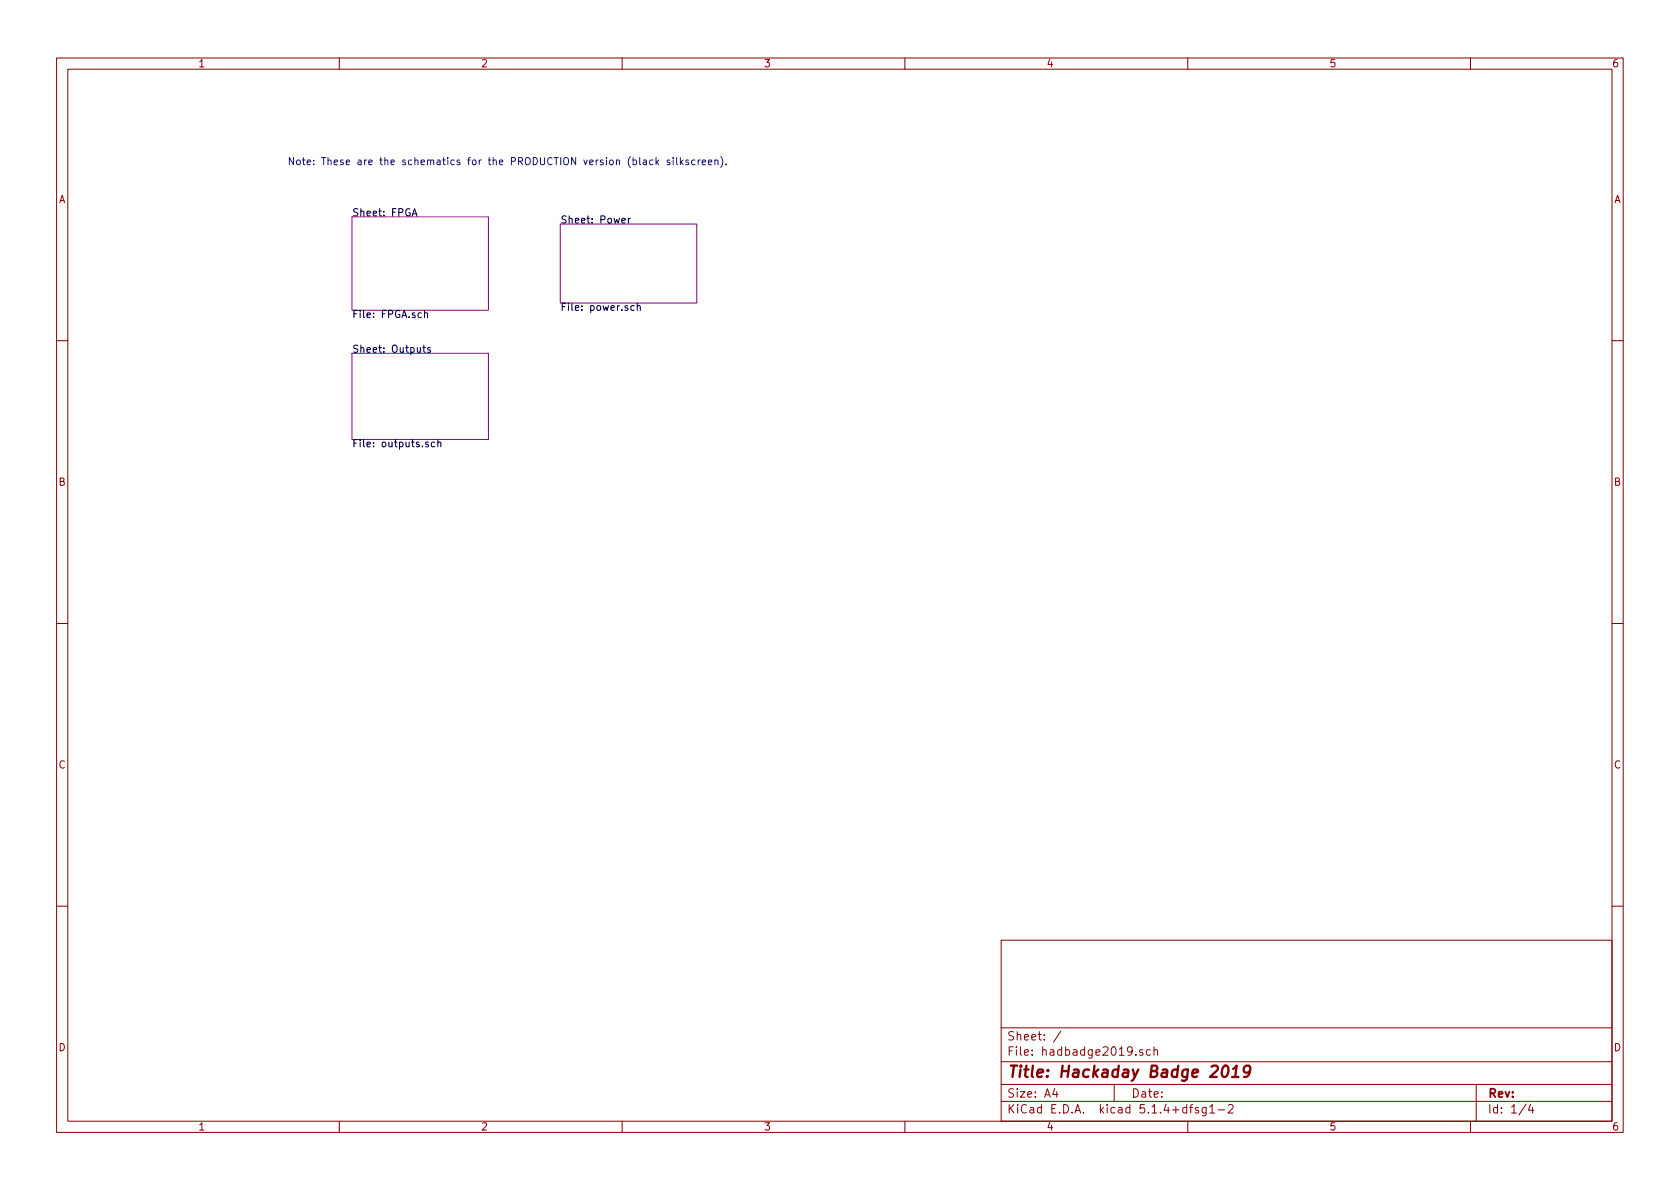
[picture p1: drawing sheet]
<svg xmlns="http://www.w3.org/2000/svg" width="297mm" height="210mm" viewBox="0 0 297 210" stroke-linecap="round" stroke-linejoin="round" font-family="sans-serif">
<g fill="none" stroke="#840000" stroke-width=".18">
<path d="M10 10.3h277v189.9h-277zM12 12.2h273v186.1h-273zM60 10.3v1.9M110 10.3v1.9M160 10.3v1.9M210 10.3v1.9M260 10.3v1.9M10 60.2h2M285 60.2h2M10 110.3h2M285 110.3h2M10 160.2h2"/>
<path d="M177 166.3h108v32h-108zM285 160.2h2M60 198.3v1.9M110 198.3v1.9M160 198.3v1.9M177 194.8h108M177 191.8h108M177 187.8h108M177 181.8h108M186.5 192.5l-.4 1h1M186.8 193v1M187.6 182.3l-1.3 2"/>
<path d="M197 191.8v3M200.8 186.5v.1M202.1 185.7l-.4-.1-.2 .2v.2l.6 .2v.3h-.6M203.4 185.7l-.4-.1-.3 .3 .1 .6h.6M204 185.7l.3-.1 .3 .1 .1 .9M204 185.1v1.5M210 198.3v1.9M210.3 195.8h.6M210.9 195.3l-.4 .2v1.3M211.9 195.9l-.4-.1-.2 .2 .1 .3 .5 .1v.3h-.6M213.3 195.8v1.2l-.3 .3h-.4M213.3 195.9l-.5-.1-.3 .3 .1 .6 .2 .1 .5-.1"/>
<path d="M213.9 195.8l.4-.5v1.5M213.9 196.8h.9M215.4 196.3h1.1M217.2 195.5l.2-.2h.4l.2 .5-.9 1h.9M260 198.3v1.9M261 191.8v6.5M269.8 195.2l-1.2 2M270.6 195.2l-.3 1.1h.9M271 195.8v1"/>
</g>
<path d="M216.3 188.6a.45 .45 0 0 1 .5-.2 .45 .45 0 0 1 .4 .4 1.15 1.15 0 0 1-.8 1.6l-.2-.1a1.5 1.5 0 0 1 .1-1.7zM217.8 190.4h1.2M218 189l.6-.6-.2 2M221 189.3a.65 .65 0 0 1-1 .2l-.1-.7a.66 .66 0 0 1 1-.3l.1 .1a1.46 1.46 0 0 1-.7 1.8h-.4" fill="none" stroke="#840000" stroke-width=".41"/>
<path d="M62.2 38.3h24.2v16.6h-24.2zM99.1 39.6h24.1v14h-24.1zM62.2 62.5h24.2v15.2h-24.2z" fill="none" stroke="#840084" stroke-width=".18"/>
<g fill="none" stroke="#000" stroke-width=".18">
<path d="M72.9 38.2l.4-1.3 .4 1.3M73 37.8h.6M110 39l.6-.1-.1-.2-.4-.1-.1 .2v.6h.5M111.1 38.6v.8M111.5 38.6l-.4 .2M75.1 55.4l.1-.1 .3 .1 .1 .8M75.1 54.9v1.3M112.1 54.1l-.3-.1-.3 .3 .1 .5h.5M112.7 54.2l.2-.2 .3 .1v.8M112.7 53.6v1.3M74.8 61.5h.4M74.9 61v1.1l.3 .2"/>
<path d="M75.7 78.2h-.3l-.2 .2 .1 .1 .4 .2v.3h-.5M76.1 61.5h-.3l-.2 .1 .1 .2 .4 .1v.3h-.5M76.9 78.2h-.4l-.2 .2 .1 .6h.5M77.4 78.3l.2-.1h.3l.1 .8M77.4 77.7v1.3"/>
</g>
<g fill="none" stroke="#0000c2" stroke-width=".18">
<path d="M115.4 28.3h-.3l-.2 .2 .1 .6h.4M116 27.9v1.2M116.1 28.6l.4 .5M116.5 28.3l-.5 .5M118.4 28.3h-.3l-.2 .2 .1 .1 .4 .2v.3h-.5M119 27.9v.1M119 28.3v.8M119.6 27.9v1.1l.2 .1M120.3 27.9v1.2M120.4 28.6l.4 .5M120.8 28.3l-.5 .5M121.7 28.3h-.3l-.1 .2v.1l.4 .2v.3h-.4"/>
<path d="M122.9 28.3h-.4l-.2 .2 .1 .6h.5M123.4 28.3v.8M123.8 28.3h-.3l-.1 .2M124.2 28.7l.6-.1-.1-.3h-.4l-.1 .2v.6h.5M125.2 28.7l.7-.1-.1-.3h-.4l-.2 .2 .1 .6h.5M126.4 28.4l.2-.1h.3v.8M126.4 28.3v.8M127.4 27.7a1.47 1.47 0 0 1 0 1.9M128.4 29v.1"/>
</g>
<text font-size="2.8" fill="#840000" x="178" y="190.5">Title: Hackaday Badge 2019</text>
<g font-size="2.1" fill="#840000">
<text x="178" y="184">Sheet: /</text>
<text x="178" y="186.7">File: hadbadge2019.sch</text>
<text x="178" y="196.9">KiCad E.D.A. kicad 5.1.4+dfsg1-2</text>
<text x="178" y="194.1">Size: A4</text>
<text x="200" y="194.1">Date:</text>
<text x="263" y="194.1">Rev:</text>
<text x="263" y="196.9">Id: 1/4</text>
</g>
<g font-size="1.8" fill="#840000">
<text x="35" y="11.9">1</text>
<text x="85" y="11.9">2</text>
<text x="135" y="11.9">3</text>
<text x="185" y="11.9">4</text>
<text x="235" y="11.9">5</text>
<text x="285" y="11.9">6</text>
<text x="10.4" y="35.9">A</text>
<text x="285.4" y="35.9">A</text>
<text x="10.4" y="85.9">B</text>
<text x="285.4" y="85.9">B</text>
<text x="10.4" y="135.9">C</text>
<text x="285.4" y="135.9">C</text>
<text x="10.4" y="185.9">D</text>
<text x="285.4" y="185.9">D</text>
<text x="35" y="199.9">1</text>
<text x="85" y="199.9">2</text>
<text x="135" y="199.9">3</text>
<text x="185" y="199.9">4</text>
<text x="235" y="199.9">5</text>
<text x="285" y="199.9">6</text>
</g>
<text font-size="1.8" fill="#0000c2" x="50.8" y="29.2">Note: These are the schematics for the PRODUCTION version (black silkscreen).</text>
<g font-size="1.8">
<text x="62.2" y="38.2">Sheet: FPGA</text>
<text x="99.1" y="39.5">Sheet: Power</text>
<text x="62.2" y="56.2">File: FPGA.sch</text>
<text x="99.1" y="55">File: power.sch</text>
<text x="62.2" y="62.4">Sheet: Outputs</text>
<text x="62.2" y="79.1">File: outputs.sch</text>
</g>
</svg>
